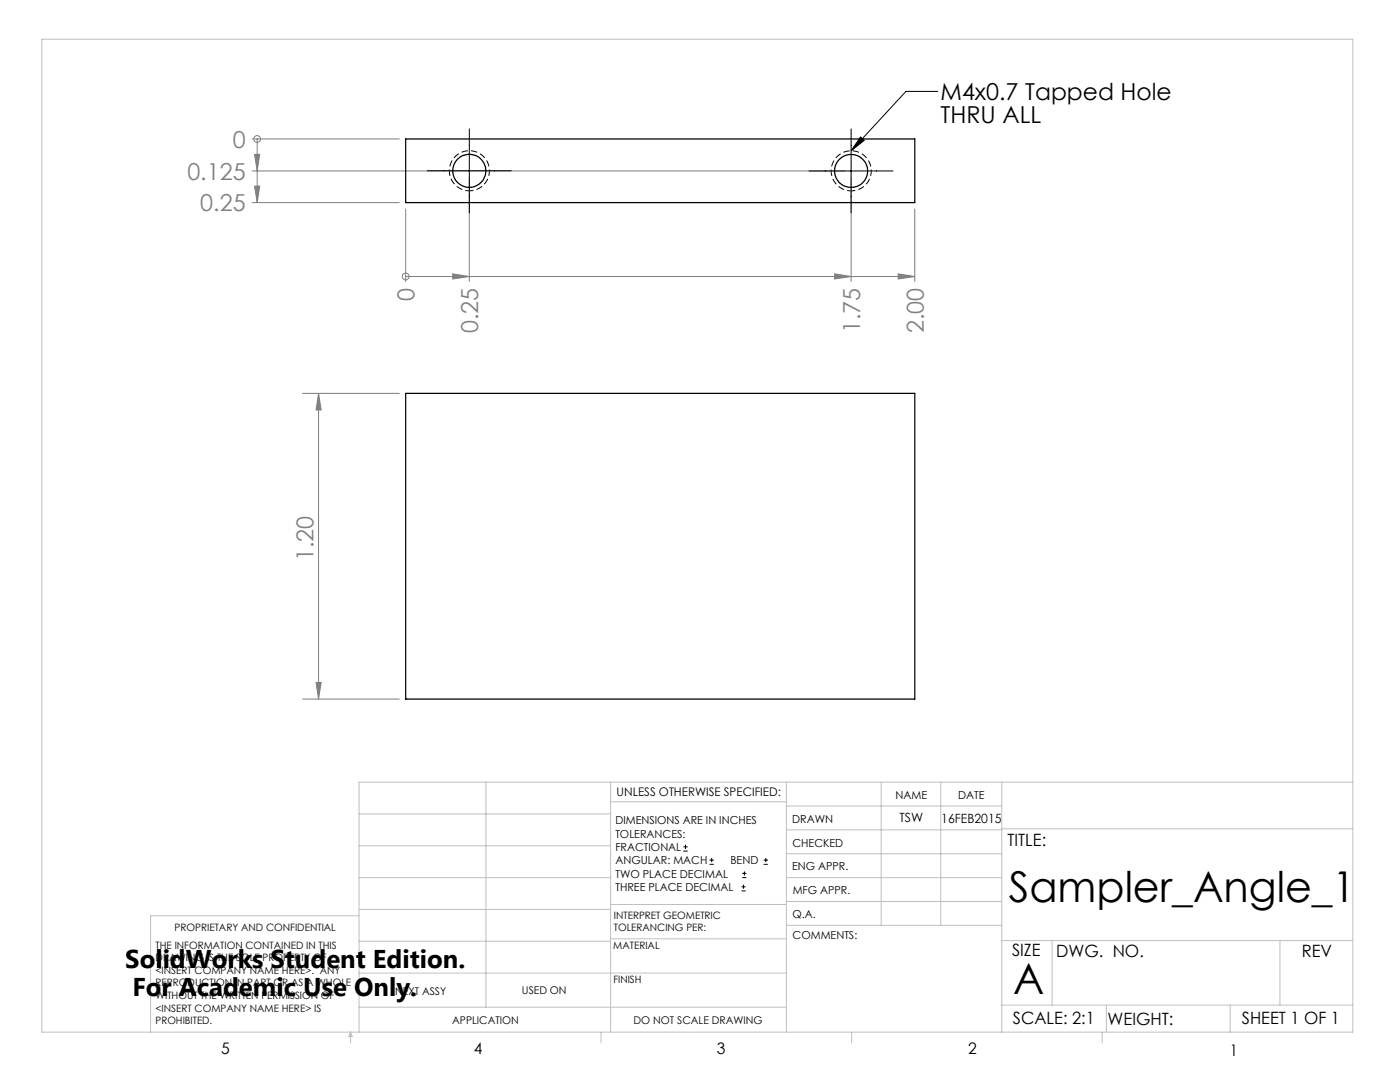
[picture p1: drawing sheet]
<svg xmlns="http://www.w3.org/2000/svg" width="279mm" height="216mm" viewBox="0 0 279 216" stroke-linecap="round" stroke-linejoin="round" font-family="sans-serif">
<g fill="none" stroke="#000" stroke-width=".2">
<path d="M187.1 18.2h-6.3l-10.9 11.9M85.3 34.1h16.7M93.7 25.7v16.8M161.5 34.1h16.7M169.9 25.7v16.8M171.7 27.3l.8 .7-2.6 2.1zM136.4 169.8h.8M136.4 169h.8M136.8 168.6v.8M141.6 172.5h.9M141.6 171.6h.9M142 171.2v.8"/>
<path d="M148 177.8h.8M148 177h.8M148.1 175.1h.8M148.1 174.3h.8M148.4 176.5v.8M148.6 173.9v.8M152.4 172.5h.8M152.4 171.6h.8M152.8 171.2v.8"/>
</g>
<g fill="none" stroke="#808080" stroke-width=".2">
<path d="M50.3 27.7h29.4M50.3 34.1h118.3M50.8 30.8h1l-.5 3.3zM50.8 37.1h1l-.5 3.3zM51.3 27.7v12.7M51.3 27.7h.1M93.7 35.3v20.9M169.9 35.4v20.8M50.3 40.4h29.4M81 55.2h.1M81 41.7v14.5M81 55.2h101.6"/>
<path d="M90.3 54.6l3.4 .6-3.4 .5zM166.5 54.6l3.4 .6-3.4 .5zM179.2 54.6l3.4 .6-3.4 .5zM182.6 41.7v14.5M60.4 78.5h19.3M63.6 78.5v61M63.6 78.5l.5 3.3h-1zM60.4 139.5h19.3M63.1 136.2h1l-.5 3.3z"/>
<circle cx="51.3" cy="27.7" r=".68"/>
<circle cx="81" cy="55.2" r=".68"/>
</g>
<path d="M93.7 38.1a4 4 0 0 1-3.5-5.9 4 4 0 0 1 6.8-.3 4 4 0 0 1-3 6.2h-.3M169.9 38.1a4 4 0 0 1-3.5-5.9 4 4 0 0 1 6.8-.3 4 4 0 0 1-3 6.2h-.3" fill="none" stroke="#000" stroke-width=".2" stroke-dasharray="1.3 .6" stroke-dashoffset=".5" stroke-linecap="butt"/>
<g fill="none" stroke="#c0c0c0" stroke-width=".2">
<path d="M8.4 7.8h261.6v198.2h-261.6zM97 156.1v44.9M121.8 156.1v49.9M121.8 160h35.2M157 156.1v49.9M175.9 156.1v28.5M187.7 156.1v28.5M199.9 156.1v49.9M270 156.1h-198.4v49.9M71.6 175.1h50.2M71.6 168.8h50.2M71.6 162.4h50.2"/>
<path d="M157 170.4h42.9M157 165.6h42.9M157 160.8h42.9M157 175.1h42.9M157 179.9h42.9M199.9 165.4h70.1M71.6 194.2h85.4M71.6 187.8h50.2M71.6 181.5h50.2M71.6 182.7h-41.5v23.3M121.8 187.3h35.2M121.8 180.5h35.2"/>
<path d="M157 184.6h42.9M199.9 187.7h70.1M210 187.7v12.9M255.4 187.7v12.9M70 206v2.1M70 206l.3 .8h-.7zM71.6 201h85.4M119.9 206v2.1M170 206v2.1M199.9 200.6h70.1M220 206v2.1M220.8 200.6v5.4"/>
<path d="M245.5 200.6v5.4"/>
</g>
<g fill="#808080">
<path d="M50.8 30.8h1l-.5 3.3zM50.8 37.1h1l-.5 3.3z"/>
<path d="M90.3 54.6l3.4 .6-3.4 .5zM166.5 54.6l3.4 .6-3.4 .5zM179.2 54.6l3.4 .6-3.4 .5z"/>
<path d="M63.6 78.5l.5 3.3h-1zM63.1 136.2h1l-.5 3.3z"/>
</g>
<path d="M171.7 27.3l.8 .7-2.6 2.1z" fill="#000"/>
<g fill="none" stroke="#000" stroke-width=".25">
<path d="M81 27.7h101.6v12.7h-101.6zM81 78.5h101.6v61h-101.6z"/>
<circle cx="93.7" cy="34.1" r="3.3"/>
<circle cx="169.9" cy="34.1" r="3.3"/>
</g>
<g font-size="8.5">
<text x="201.3" y="179.9">Sampler_Angle_1</text>
<text x="202.2" y="198.3">A</text>
</g>
<g font-size="5.1">
<text x="25" y="193.2">SolidWorks Student Edition.</text>
<text x="26.4" y="198.8">For Academic Use Only.</text>
</g>
<g font-size="4.7">
<text x="187.7" y="20">M4x0.7 Tapped Hole</text>
<text x="187.7" y="24.5">THRU ALL</text>
</g>
<g font-size="4.7" fill="#808080">
<text x="46.4" y="29.5">0</text>
<text x="37.4" y="35.9">0.125</text>
<text x="40" y="42.2">0.25</text>
<text x="82.7" y="60" transform="rotate(-90 82.7 60)">0</text>
<text x="95.4" y="66.5" transform="rotate(-90 95.4 66.5)">0.25</text>
<text x="171.6" y="66.5" transform="rotate(-90 171.6 66.5)">1.75</text>
<text x="184.3" y="66.5" transform="rotate(-90 184.3 66.5)">2.00</text>
<text x="62.6" y="112" transform="rotate(-90 62.6 112)">1.20</text>
</g>
<g font-size="3.4">
<text x="201.1" y="168.8">TITLE:</text>
<text x="202" y="190.8">SIZE</text>
<text x="210.8" y="190.9">DWG. NO.</text>
<text x="259.8" y="191">REV</text>
<text x="202.1" y="204.4">SCALE: 2:1</text>
<text x="221" y="204.5">WEIGHT:</text>
<text x="247.8" y="204.4">SHEET 1 OF 1</text>
</g>
<g font-size="3.2">
<text x="44.2" y="210.4">5</text>
<text x="94.6" y="210.3">4</text>
<text x="143.1" y="210.4">3</text>
<text x="193.2" y="210.3">2</text>
<text x="245.4" y="210.6">1</text>
</g>
<g font-size="2.5">
<text x="179.5" y="164.1">TSW</text>
<text x="187.9" y="164.2">16FEB2015</text>
</g>
<text font-size="2.4" x="123.1" y="158.9">UNLESS OTHERWISE SPECIFIED:</text>
<g font-size="2.2">
<text x="178.7" y="159.4">NAME</text>
<text x="191.2" y="159.4">DATE</text>
<text x="122.8" y="164.5">DIMENSIONS ARE IN INCHES</text>
<text x="122.8" y="167.1">TOLERANCES:</text>
<text x="158.1" y="164.2">DRAWN</text>
<text x="122.8" y="169.8">FRACTIONAL</text>
<text x="122.8" y="172.5">ANGULAR: MACH</text>
<text x="145.8" y="172.5">BEND</text>
<text x="158.1" y="173.7">ENG APPR.</text>
<text x="158.2" y="169.1">CHECKED</text>
<text x="122.8" y="175.1">TWO PLACE DECIMAL</text>
<text x="122.8" y="177.8">THREE PLACE DECIMAL</text>
<text x="158.2" y="178.4">MFG APPR.</text>
<text x="158.2" y="183.2">Q.A.</text>
<text x="158.2" y="187.4">COMMENTS:</text>
</g>
<g font-size="2.1">
<text x="78.8" y="198.5">NEXT ASSY</text>
<text x="104.2" y="198.4">USED ON</text>
<text x="90.2" y="204.3">APPLICATION</text>
<text x="126.4" y="204.3">DO NOT SCALE DRAWING</text>
</g>
<g font-size="2">
<text x="34.8" y="185.7">PROPRIETARY AND CONFIDENTIAL</text>
<text x="122.5" y="183.3">INTERPRET GEOMETRIC</text>
<text x="122.5" y="185.9">TOLERANCING PER:</text>
<text x="31.1" y="189.3">THE INFORMATION CONTAINED IN THIS</text>
<text x="31.1" y="191.8">DRAWING IS THE SOLE PROPERTY OF</text>
<text x="122.4" y="189.4">MATERIAL</text>
<text x="31.1" y="194.3">&lt;INSERT COMPANY NAME HERE&gt;. ANY</text>
<text x="31.1" y="196.8">REPRODUCTION IN PART OR AS A WHOLE</text>
<text x="122.4" y="196.2">FINISH</text>
<text x="31.1" y="199.4">WITHOUT THE WRITTEN PERMISSION OF</text>
<text x="31.1" y="201.9">&lt;INSERT COMPANY NAME HERE&gt; IS</text>
<text x="31.1" y="204.4">PROHIBITED.</text>
</g>
</svg>
